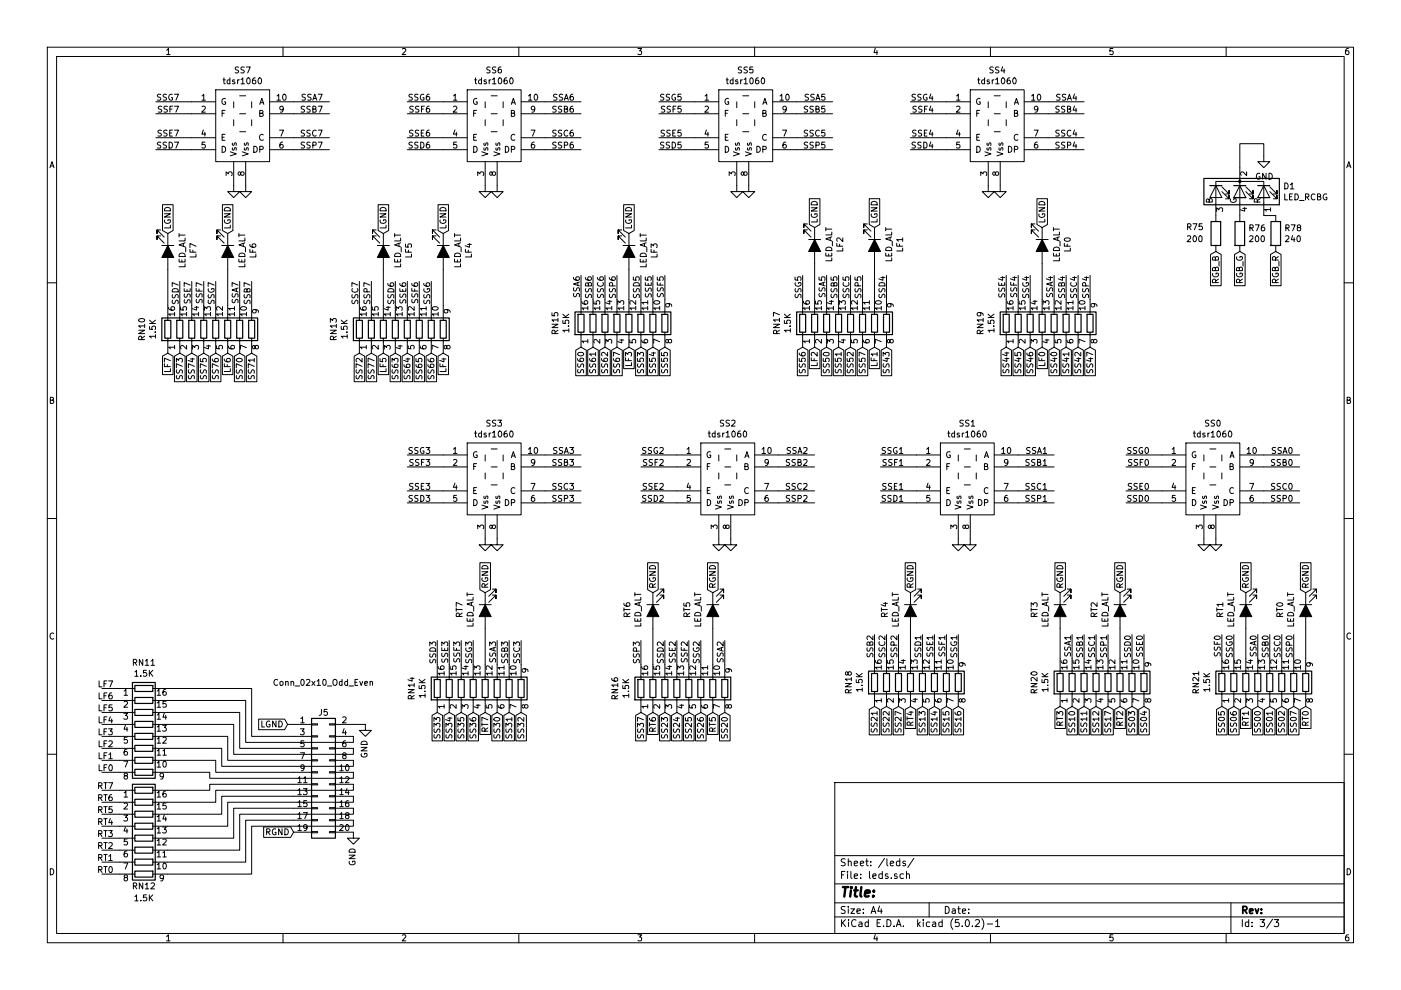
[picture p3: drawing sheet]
EESchema Schematic File Version 4
LIBS:board1-cache
EELAYER 29 0
EELAYER END
$Descr A4 11693 8268
encoding utf-8
Sheet 3 3
Title ""
Date ""
Rev ""
Comp ""
Comment1 ""
Comment2 ""
Comment3 ""
Comment4 ""
$EndDescr
$Comp
L board1-rescue:tdsr1060-Rick_Schematics SS7
U 1 1
P 2050 1100
AR Path="/5CEA1DFC" Ref="SS7"  Part="1" 
AR Path="/5CE8935D/5CEA1DFC" Ref="SS7"  Part="1" 
F 0 "SS7" H 2025 1615 50  0000 C CNN
F 1 "tdsr1060" H 2025 1524 50  0000 C CNN
F 2 "Package_DIP:DIP-10_W7.62mm" H 2250 1500 50  0001 C CNN
F 3 "" H 2250 1500 50  0001 C CNN
	1    2050 1100
	1    0    0    -1  
$EndComp
$Comp
L power:GND #PWR0206
U 1 1
P 1950 1550
F 0 "#PWR0206" H 1950 1300 50  0001 C CNN
F 1 "GND" H 1955 1377 50  0001 C CNN
F 2 "" H 1950 1550 50  0001 C CNN
F 3 "" H 1950 1550 50  0001 C CNN
	1    1950 1550
	1    0    0    -1  
$EndComp
$Comp
L power:GND #PWR0207
U 1 1
P 2050 1550
F 0 "#PWR0207" H 2050 1300 50  0001 C CNN
F 1 "GND" H 2055 1377 50  0001 C CNN
F 2 "" H 2050 1550 50  0001 C CNN
F 3 "" H 2050 1550 50  0001 C CNN
	1    2050 1550
	1    0    0    -1  
$EndComp
$Comp
L board1-rescue:tdsr1060-Rick_Schematics SS6
U 1 1
P 4150 1100
AR Path="/5CEC25DA" Ref="SS6"  Part="1" 
AR Path="/5CE8935D/5CEC25DA" Ref="SS6"  Part="1" 
F 0 "SS6" H 4125 1615 50  0000 C CNN
F 1 "tdsr1060" H 4125 1524 50  0000 C CNN
F 2 "Package_DIP:DIP-10_W7.62mm" H 4350 1500 50  0001 C CNN
F 3 "" H 4350 1500 50  0001 C CNN
	1    4150 1100
	1    0    0    -1  
$EndComp
$Comp
L power:GND #PWR0208
U 1 1
P 4050 1550
F 0 "#PWR0208" H 4050 1300 50  0001 C CNN
F 1 "GND" H 4055 1377 50  0001 C CNN
F 2 "" H 4050 1550 50  0001 C CNN
F 3 "" H 4050 1550 50  0001 C CNN
	1    4050 1550
	1    0    0    -1  
$EndComp
$Comp
L power:GND #PWR0209
U 1 1
P 4150 1550
F 0 "#PWR0209" H 4150 1300 50  0001 C CNN
F 1 "GND" H 4155 1377 50  0001 C CNN
F 2 "" H 4150 1550 50  0001 C CNN
F 3 "" H 4150 1550 50  0001 C CNN
	1    4150 1550
	1    0    0    -1  
$EndComp
$Comp
L board1-rescue:tdsr1060-Rick_Schematics SS5
U 1 1
P 6250 1100
AR Path="/5CEC6552" Ref="SS5"  Part="1" 
AR Path="/5CE8935D/5CEC6552" Ref="SS5"  Part="1" 
F 0 "SS5" H 6225 1615 50  0000 C CNN
F 1 "tdsr1060" H 6225 1524 50  0000 C CNN
F 2 "Package_DIP:DIP-10_W7.62mm" H 6450 1500 50  0001 C CNN
F 3 "" H 6450 1500 50  0001 C CNN
	1    6250 1100
	1    0    0    -1  
$EndComp
$Comp
L board1-rescue:tdsr1060-Rick_Schematics SS3
U 1 1
P 4150 4050
AR Path="/5CECDD94" Ref="SS3"  Part="1" 
AR Path="/5CE8935D/5CECDD94" Ref="SS3"  Part="1" 
F 0 "SS3" H 4125 4565 50  0000 C CNN
F 1 "tdsr1060" H 4125 4474 50  0000 C CNN
F 2 "Package_DIP:DIP-10_W7.62mm" H 4350 4450 50  0001 C CNN
F 3 "" H 4350 4450 50  0001 C CNN
	1    4150 4050
	1    0    0    -1  
$EndComp
$Comp
L board1-rescue:tdsr1060-Rick_Schematics SS1
U 1 1
P 8100 4050
AR Path="/5CED7B39" Ref="SS1"  Part="1" 
AR Path="/5CE8935D/5CED7B39" Ref="SS1"  Part="1" 
F 0 "SS1" H 8075 4565 50  0000 C CNN
F 1 "tdsr1060" H 8075 4474 50  0000 C CNN
F 2 "Package_DIP:DIP-10_W7.62mm" H 8300 4450 50  0001 C CNN
F 3 "" H 8300 4450 50  0001 C CNN
	1    8100 4050
	1    0    0    -1  
$EndComp
$Comp
L board1-rescue:tdsr1060-Rick_Schematics SS0
U 1 1
P 10150 4050
AR Path="/5CEDFD3F" Ref="SS0"  Part="1" 
AR Path="/5CE8935D/5CEDFD3F" Ref="SS0"  Part="1" 
F 0 "SS0" H 10125 4565 50  0000 C CNN
F 1 "tdsr1060" H 10125 4474 50  0000 C CNN
F 2 "Package_DIP:DIP-10_W7.62mm" H 10350 4450 50  0001 C CNN
F 3 "" H 10350 4450 50  0001 C CNN
	1    10150 4050
	1    0    0    -1  
$EndComp
$Comp
L Device:LED_RCBG D1
U 1 1
P 10350 1600
F 0 "D1" V 10304 1960 50  0000 L CNN
F 1 "LED_RCBG" V 10395 1960 50  0000 L CNN
F 2 "LED_THT:LED_D5.0mm-4_RGB" H 10350 1550 50  0001 C CNN
F 3 "~" H 10350 1550 50  0001 C CNN
	1    10350 1600
	0    1    1    0   
$EndComp
$Comp
L Device:LED_ALT LF7
U 1 1
P 1400 2100
F 0 "LF7" H 1393 2316 50  0000 C CNN
F 1 "LED_ALT" H 1393 2225 50  0000 C CNN
F 2 "LED_THT:LED_D3.0mm" H 1400 2100 50  0001 C CNN
F 3 "~" H 1400 2100 50  0001 C CNN
	1    1400 2100
	0    1    1    0   
$EndComp
$Comp
L power:GND #PWR0222
U 1 1
P 10550 1300
F 0 "#PWR0222" H 10550 1050 50  0001 C CNN
F 1 "GND" H 10555 1127 50  0000 C CNN
F 2 "" H 10550 1300 50  0001 C CNN
F 3 "" H 10550 1300 50  0001 C CNN
	1    10550 1300
	1    0    0    -1  
$EndComp
Wire Wire Line
	10550 1300 10550 1200
Wire Wire Line
	10550 1200 10350 1200
Wire Wire Line
	10350 1200 10350 1400
$Comp
L Device:R R78
U 1 1
P 10650 1950
F 0 "R78" H 10720 1996 50  0000 L CNN
F 1 "240" H 10720 1905 50  0000 L CNN
F 2 "Resistor_SMD:R_0805_2012Metric" V 10580 1950 50  0001 C CNN
F 3 "~" H 10650 1950 50  0001 C CNN
	1    10650 1950
	1    0    0    -1  
$EndComp
$Comp
L Device:R R76
U 1 1
P 10350 1950
F 0 "R76" H 10420 1996 50  0000 L CNN
F 1 "200" H 10420 1905 50  0000 L CNN
F 2 "Resistor_SMD:R_0805_2012Metric" V 10280 1950 50  0001 C CNN
F 3 "~" H 10350 1950 50  0001 C CNN
	1    10350 1950
	1    0    0    -1  
$EndComp
$Comp
L Device:R R75
U 1 1
P 10150 1950
F 0 "R75" H 10400 1900 50  0000 R CNN
F 1 "200" H 10400 2000 50  0000 R CNN
F 2 "Resistor_SMD:R_0805_2012Metric" V 10080 1950 50  0001 C CNN
F 3 "~" H 10150 1950 50  0001 C CNN
	1    10150 1950
	-1   0    0    1   
$EndComp
$Comp
L Device:LED_ALT RT7
U 1 1
P 4050 5100
F 0 "RT7" H 4043 5316 50  0000 C CNN
F 1 "LED_ALT" H 4043 5225 50  0000 C CNN
F 2 "LED_THT:LED_D3.0mm" H 4050 5100 50  0001 C CNN
F 3 "~" H 4050 5100 50  0001 C CNN
	1    4050 5100
	0    -1   1    0   
$EndComp
Text GLabel 10150 2100 3    50   Input ~ 0
RGB_B
Text GLabel 10350 2100 3    50   Input ~ 0
RGB_G
Text GLabel 10650 2100 3    50   Input ~ 0
RGB_R
$Comp
L Device:LED_ALT LF5
U 1 1
P 3200 2100
F 0 "LF5" H 3193 2316 50  0000 C CNN
F 1 "LED_ALT" H 3193 2225 50  0000 C CNN
F 2 "LED_THT:LED_D3.0mm" H 3200 2100 50  0001 C CNN
F 3 "~" H 3200 2100 50  0001 C CNN
	1    3200 2100
	0    1    1    0   
$EndComp
$Comp
L Device:LED_ALT LF4
U 1 1
P 3700 2100
F 0 "LF4" H 3693 2316 50  0000 C CNN
F 1 "LED_ALT" H 3693 2225 50  0000 C CNN
F 2 "LED_THT:LED_D3.0mm" H 3700 2100 50  0001 C CNN
F 3 "~" H 3700 2100 50  0001 C CNN
	1    3700 2100
	0    1    1    0   
$EndComp
$Comp
L Device:LED_ALT LF3
U 1 1
P 5250 2100
F 0 "LF3" H 5243 2316 50  0000 C CNN
F 1 "LED_ALT" H 5243 2225 50  0000 C CNN
F 2 "LED_THT:LED_D3.0mm" H 5250 2100 50  0001 C CNN
F 3 "~" H 5250 2100 50  0001 C CNN
	1    5250 2100
	0    1    1    0   
$EndComp
$Comp
L Device:LED_ALT LF2
U 1 1
P 6800 2050
F 0 "LF2" H 6793 2266 50  0000 C CNN
F 1 "LED_ALT" H 6793 2175 50  0000 C CNN
F 2 "LED_THT:LED_D3.0mm" H 6800 2050 50  0001 C CNN
F 3 "~" H 6800 2050 50  0001 C CNN
	1    6800 2050
	0    1    1    0   
$EndComp
$Comp
L Device:LED_ALT LF1
U 1 1
P 7300 2050
F 0 "LF1" H 7293 2266 50  0000 C CNN
F 1 "LED_ALT" H 7293 2175 50  0000 C CNN
F 2 "LED_THT:LED_D3.0mm" H 7300 2050 50  0001 C CNN
F 3 "~" H 7300 2050 50  0001 C CNN
	1    7300 2050
	0    1    1    0   
$EndComp
$Comp
L Device:LED_ALT LF0
U 1 1
P 8700 2050
F 0 "LF0" H 8693 2266 50  0000 C CNN
F 1 "LED_ALT" H 8693 2175 50  0000 C CNN
F 2 "LED_THT:LED_D3.0mm" H 8700 2050 50  0001 C CNN
F 3 "~" H 8700 2050 50  0001 C CNN
	1    8700 2050
	0    1    1    0   
$EndComp
$Comp
L Device:LED_ALT RT6
U 1 1
P 5450 5100
F 0 "RT6" H 5443 5316 50  0000 C CNN
F 1 "LED_ALT" H 5443 5225 50  0000 C CNN
F 2 "LED_THT:LED_D3.0mm" H 5450 5100 50  0001 C CNN
F 3 "~" H 5450 5100 50  0001 C CNN
	1    5450 5100
	0    -1   1    0   
$EndComp
$Comp
L Device:LED_ALT RT5
U 1 1
P 5950 5100
F 0 "RT5" H 5943 5316 50  0000 C CNN
F 1 "LED_ALT" H 5943 5225 50  0000 C CNN
F 2 "LED_THT:LED_D3.0mm" H 5950 5100 50  0001 C CNN
F 3 "~" H 5950 5100 50  0001 C CNN
	1    5950 5100
	0    -1   1    0   
$EndComp
$Comp
L Device:LED_ALT RT3
U 1 1
P 8850 5100
F 0 "RT3" H 8843 5316 50  0000 C CNN
F 1 "LED_ALT" H 8843 5225 50  0000 C CNN
F 2 "LED_THT:LED_D3.0mm" H 8850 5100 50  0001 C CNN
F 3 "~" H 8850 5100 50  0001 C CNN
	1    8850 5100
	0    -1   1    0   
$EndComp
$Comp
L Device:LED_ALT RT2
U 1 1
P 9350 5100
F 0 "RT2" H 9343 5316 50  0000 C CNN
F 1 "LED_ALT" H 9343 5225 50  0000 C CNN
F 2 "LED_THT:LED_D3.0mm" H 9350 5100 50  0001 C CNN
F 3 "~" H 9350 5100 50  0001 C CNN
	1    9350 5100
	0    -1   1    0   
$EndComp
$Comp
L Device:LED_ALT RT1
U 1 1
P 10400 5100
F 0 "RT1" H 10393 5316 50  0000 C CNN
F 1 "LED_ALT" H 10393 5225 50  0000 C CNN
F 2 "LED_THT:LED_D3.0mm" H 10400 5100 50  0001 C CNN
F 3 "~" H 10400 5100 50  0001 C CNN
	1    10400 5100
	0    -1   1    0   
$EndComp
$Comp
L Device:LED_ALT RT0
U 1 1
P 10900 5100
F 0 "RT0" H 10893 5316 50  0000 C CNN
F 1 "LED_ALT" H 10893 5225 50  0000 C CNN
F 2 "LED_THT:LED_D3.0mm" H 10900 5100 50  0001 C CNN
F 3 "~" H 10900 5100 50  0001 C CNN
	1    10900 5100
	0    -1   1    0   
$EndComp
$Comp
L Connector_Generic:Conn_02x10_Odd_Even J5
U 1 1
P 2650 6450
F 0 "J5" H 2700 6950 50  0000 C CNN
F 1 "Conn_02x10_Odd_Even" H 2700 7200 50  0000 C CNN
F 2 "Connector_Samtec_HLE_SMD:Samtec_HLE-110-02-xxx-DV_2x10_P2.54mm_Horizontal" H 2650 6450 50  0001 C CNN
F 3 "~" H 2650 6450 50  0001 C CNN
	1    2650 6450
	1    0    0    -1  
$EndComp
$Comp
L power:GND #PWR0223
U 1 1
P 3050 6050
F 0 "#PWR0223" H 3050 5800 50  0001 C CNN
F 1 "GND" V 3055 5922 50  0000 R CNN
F 2 "" H 3050 6050 50  0001 C CNN
F 3 "" H 3050 6050 50  0001 C CNN
	1    3050 6050
	-1   0    0    -1  
$EndComp
$Comp
L power:GND #PWR0224
U 1 1
P 2950 6950
F 0 "#PWR0224" H 2950 6700 50  0001 C CNN
F 1 "GND" V 2955 6822 50  0000 R CNN
F 2 "" H 2950 6950 50  0001 C CNN
F 3 "" H 2950 6950 50  0001 C CNN
	1    2950 6950
	-1   0    0    -1  
$EndComp
Text GLabel 2400 6050 0    50   Input ~ 0
LGND
Text GLabel 2450 6950 0    50   Input ~ 0
RGND
Wire Wire Line
	1000 5750 850  5750
Wire Wire Line
	1000 5950 850  5950
Text Label 950  5750 2    50   ~ 0
LF7
Text Label 950  5850 2    50   ~ 0
LF6
Text Label 950  5950 2    50   ~ 0
LF5
Text Label 950  6050 2    50   ~ 0
LF4
Wire Wire Line
	10550 1800 10650 1800
Wire Wire Line
	2450 6050 2400 6050
$Comp
L power:GND #PWR058
U 1 1
P 6150 1550
F 0 "#PWR058" H 6150 1300 50  0001 C CNN
F 1 "GND" H 6155 1377 50  0001 C CNN
F 2 "" H 6150 1550 50  0001 C CNN
F 3 "" H 6150 1550 50  0001 C CNN
	1    6150 1550
	1    0    0    -1  
$EndComp
$Comp
L power:GND #PWR059
U 1 1
P 6250 1550
F 0 "#PWR059" H 6250 1300 50  0001 C CNN
F 1 "GND" H 6255 1377 50  0001 C CNN
F 2 "" H 6250 1550 50  0001 C CNN
F 3 "" H 6250 1550 50  0001 C CNN
	1    6250 1550
	1    0    0    -1  
$EndComp
$Comp
L power:GND #PWR063
U 1 1
P 8350 1550
F 0 "#PWR063" H 8350 1300 50  0001 C CNN
F 1 "GND" H 8355 1377 50  0001 C CNN
F 2 "" H 8350 1550 50  0001 C CNN
F 3 "" H 8350 1550 50  0001 C CNN
	1    8350 1550
	1    0    0    -1  
$EndComp
$Comp
L power:GND #PWR062
U 1 1
P 8250 1550
F 0 "#PWR062" H 8250 1300 50  0001 C CNN
F 1 "GND" H 8255 1377 50  0001 C CNN
F 2 "" H 8250 1550 50  0001 C CNN
F 3 "" H 8250 1550 50  0001 C CNN
	1    8250 1550
	1    0    0    -1  
$EndComp
$Comp
L board1-rescue:tdsr1060-Rick_Schematics SS4
U 1 1
P 8350 1100
AR Path="/5CEC8972" Ref="SS4"  Part="1" 
AR Path="/5CE8935D/5CEC8972" Ref="SS4"  Part="1" 
F 0 "SS4" H 8325 1615 50  0000 C CNN
F 1 "tdsr1060" H 8325 1524 50  0000 C CNN
F 2 "Package_DIP:DIP-10_W7.62mm" H 8550 1500 50  0001 C CNN
F 3 "" H 8550 1500 50  0001 C CNN
	1    8350 1100
	1    0    0    -1  
$EndComp
$Comp
L power:GND #PWR065
U 1 1
P 10150 4500
F 0 "#PWR065" H 10150 4250 50  0001 C CNN
F 1 "GND" H 10155 4327 50  0001 C CNN
F 2 "" H 10150 4500 50  0001 C CNN
F 3 "" H 10150 4500 50  0001 C CNN
	1    10150 4500
	1    0    0    -1  
$EndComp
$Comp
L power:GND #PWR064
U 1 1
P 10050 4500
F 0 "#PWR064" H 10050 4250 50  0001 C CNN
F 1 "GND" H 10055 4327 50  0001 C CNN
F 2 "" H 10050 4500 50  0001 C CNN
F 3 "" H 10050 4500 50  0001 C CNN
	1    10050 4500
	1    0    0    -1  
$EndComp
$Comp
L power:GND #PWR061
U 1 1
P 8100 4500
F 0 "#PWR061" H 8100 4250 50  0001 C CNN
F 1 "GND" H 8105 4327 50  0001 C CNN
F 2 "" H 8100 4500 50  0001 C CNN
F 3 "" H 8100 4500 50  0001 C CNN
	1    8100 4500
	1    0    0    -1  
$EndComp
$Comp
L power:GND #PWR060
U 1 1
P 8000 4500
F 0 "#PWR060" H 8000 4250 50  0001 C CNN
F 1 "GND" H 8005 4327 50  0001 C CNN
F 2 "" H 8000 4500 50  0001 C CNN
F 3 "" H 8000 4500 50  0001 C CNN
	1    8000 4500
	1    0    0    -1  
$EndComp
$Comp
L power:GND #PWR057
U 1 1
P 6100 4500
F 0 "#PWR057" H 6100 4250 50  0001 C CNN
F 1 "GND" H 6105 4327 50  0001 C CNN
F 2 "" H 6100 4500 50  0001 C CNN
F 3 "" H 6100 4500 50  0001 C CNN
	1    6100 4500
	1    0    0    -1  
$EndComp
$Comp
L power:GND #PWR056
U 1 1
P 6000 4500
F 0 "#PWR056" H 6000 4250 50  0001 C CNN
F 1 "GND" H 6005 4327 50  0001 C CNN
F 2 "" H 6000 4500 50  0001 C CNN
F 3 "" H 6000 4500 50  0001 C CNN
	1    6000 4500
	1    0    0    -1  
$EndComp
$Comp
L power:GND #PWR055
U 1 1
P 4150 4500
F 0 "#PWR055" H 4150 4250 50  0001 C CNN
F 1 "GND" H 4155 4327 50  0001 C CNN
F 2 "" H 4150 4500 50  0001 C CNN
F 3 "" H 4150 4500 50  0001 C CNN
	1    4150 4500
	1    0    0    -1  
$EndComp
$Comp
L power:GND #PWR054
U 1 1
P 4050 4500
F 0 "#PWR054" H 4050 4250 50  0001 C CNN
F 1 "GND" H 4055 4327 50  0001 C CNN
F 2 "" H 4050 4500 50  0001 C CNN
F 3 "" H 4050 4500 50  0001 C CNN
	1    4050 4500
	1    0    0    -1  
$EndComp
$Comp
L Device:LED_ALT LF6
U 1 1
P 1900 2100
F 0 "LF6" H 1893 2316 50  0000 C CNN
F 1 "LED_ALT" H 1893 2225 50  0000 C CNN
F 2 "LED_THT:LED_D3.0mm" H 1900 2100 50  0001 C CNN
F 3 "~" H 1900 2100 50  0001 C CNN
	1    1900 2100
	0    1    1    0   
$EndComp
Text GLabel 1900 2950 3    50   Input ~ 0
LF6
Text GLabel 1500 2950 3    50   Input ~ 0
SS73
Text GLabel 1400 2950 3    50   Input ~ 0
LF7
Wire Wire Line
	2100 2550 2100 2350
$Comp
L Device:R_Pack08 RN10
U 1 1
P 1800 2750
F 0 "RN10" V 1183 2750 50  0000 C CNN
F 1 "1.5K" V 1274 2750 50  0000 C CNN
F 2 "Package_SO:SOIC-16_3.9x9.9mm_P1.27mm" V 2275 2750 50  0001 C CNN
F 3 "~" H 1800 2750 50  0001 C CNN
	1    1800 2750
	1    0    0    -1  
$EndComp
Text GLabel 3700 2950 3    50   Input ~ 0
LF4
Text GLabel 3300 2950 3    50   Input ~ 0
SS63
Text GLabel 3200 2950 3    50   Input ~ 0
LF5
Wire Wire Line
	3600 2550 3600 2350
Wire Wire Line
	3500 2550 3500 2350
Wire Wire Line
	3400 2550 3400 2350
Wire Wire Line
	3300 2550 3300 2350
$Comp
L Device:R_Pack08 RN13
U 1 1
P 3400 2750
F 0 "RN13" V 2783 2750 50  0000 C CNN
F 1 "1.5K" V 2874 2750 50  0000 C CNN
F 2 "Package_SO:SOIC-16_3.9x9.9mm_P1.27mm" V 3875 2750 50  0001 C CNN
F 3 "~" H 3400 2750 50  0001 C CNN
	1    3400 2750
	1    0    0    -1  
$EndComp
Text GLabel 5350 2900 3    50   Input ~ 0
SS53
Text GLabel 5250 2900 3    50   Input ~ 0
LF3
Wire Wire Line
	5550 2500 5550 2300
Wire Wire Line
	5450 2500 5450 2300
Wire Wire Line
	5350 2500 5350 2300
Wire Wire Line
	5150 2500 5150 2300
Wire Wire Line
	5050 2500 5050 2300
Wire Wire Line
	4950 2500 4950 2300
Wire Wire Line
	4850 2300 4850 2500
$Comp
L Device:R_Pack08 RN15
U 1 1
P 5250 2700
F 0 "RN15" V 4633 2700 50  0000 C CNN
F 1 "1.5K" V 4724 2700 50  0000 C CNN
F 2 "Package_SO:SOIC-16_3.9x9.9mm_P1.27mm" V 5725 2700 50  0001 C CNN
F 3 "~" H 5250 2700 50  0001 C CNN
	1    5250 2700
	1    0    0    -1  
$EndComp
Text GLabel 7400 2900 3    50   Input ~ 0
SS43
Text GLabel 7300 2900 3    50   Input ~ 0
LF1
Text GLabel 6800 2900 3    50   Input ~ 0
LF2
Wire Wire Line
	7400 2500 7400 2300
Wire Wire Line
	7200 2500 7200 2300
Wire Wire Line
	7100 2500 7100 2300
Wire Wire Line
	7000 2500 7000 2300
Wire Wire Line
	6900 2500 6900 2300
Wire Wire Line
	6700 2300 6700 2500
$Comp
L Device:R_Pack08 RN17
U 1 1
P 7100 2700
F 0 "RN17" V 6483 2700 50  0000 C CNN
F 1 "1.5K" V 6574 2700 50  0000 C CNN
F 2 "Package_SO:SOIC-16_3.9x9.9mm_P1.27mm" V 7575 2700 50  0001 C CNN
F 3 "~" H 7100 2700 50  0001 C CNN
	1    7100 2700
	1    0    0    -1  
$EndComp
Text GLabel 8700 2900 3    50   Input ~ 0
LF0
Wire Wire Line
	9100 2500 9100 2300
Wire Wire Line
	9000 2500 9000 2300
Wire Wire Line
	8900 2500 8900 2300
Wire Wire Line
	8800 2500 8800 2300
Wire Wire Line
	8600 2500 8600 2300
Wire Wire Line
	8500 2500 8500 2300
Wire Wire Line
	8400 2300 8400 2500
$Comp
L Device:R_Pack08 RN19
U 1 1
P 8800 2700
F 0 "RN19" V 8183 2700 50  0000 C CNN
F 1 "1.5K" V 8274 2700 50  0000 C CNN
F 2 "Package_SO:SOIC-16_3.9x9.9mm_P1.27mm" V 9275 2700 50  0001 C CNN
F 3 "~" H 8800 2700 50  0001 C CNN
	1    8800 2700
	1    0    0    -1  
$EndComp
$Comp
L Device:LED_ALT RT4
U 1 1
P 7600 5100
F 0 "RT4" H 7593 5316 50  0000 C CNN
F 1 "LED_ALT" H 7593 5225 50  0000 C CNN
F 2 "LED_THT:LED_D3.0mm" H 7600 5100 50  0001 C CNN
F 3 "~" H 7600 5100 50  0001 C CNN
	1    7600 5100
	0    -1   1    0   
$EndComp
$Comp
L board1-rescue:tdsr1060-Rick_Schematics SS2
U 1 1
P 6100 4050
AR Path="/5CED1EC5" Ref="SS2"  Part="1" 
AR Path="/5CE8935D/5CED1EC5" Ref="SS2"  Part="1" 
F 0 "SS2" H 6075 4565 50  0000 C CNN
F 1 "tdsr1060" H 6075 4474 50  0000 C CNN
F 2 "Package_DIP:DIP-10_W7.62mm" H 6300 4450 50  0001 C CNN
F 3 "" H 6300 4450 50  0001 C CNN
	1    6100 4050
	1    0    0    -1  
$EndComp
Text GLabel 1400 1950 1    50   Input ~ 0
LGND
Text GLabel 1900 1950 1    50   Input ~ 0
LGND
Text GLabel 3200 1950 1    50   Input ~ 0
LGND
Text GLabel 3700 1950 1    50   Input ~ 0
LGND
Text GLabel 5250 1950 1    50   Input ~ 0
LGND
Text GLabel 6800 1900 1    50   Input ~ 0
LGND
Text GLabel 7300 1900 1    50   Input ~ 0
LGND
Text GLabel 8700 1900 1    50   Input ~ 0
LGND
Wire Wire Line
	2000 2550 2000 2350
Wire Wire Line
	3000 2350 3000 2550
Wire Wire Line
	3100 2550 3100 2350
Wire Wire Line
	1800 2550 1800 2350
Wire Wire Line
	1700 2550 1700 2350
Wire Wire Line
	1600 2550 1600 2350
Wire Wire Line
	1500 2550 1500 2350
Wire Wire Line
	1600 850  1300 850 
Wire Wire Line
	1300 950  1600 950 
Wire Wire Line
	1600 1150 1300 1150
Wire Wire Line
	1600 1250 1300 1250
Wire Wire Line
	2750 850  2450 850 
Wire Wire Line
	2450 950  2750 950 
Wire Wire Line
	2750 1150 2450 1150
Wire Wire Line
	2750 1250 2450 1250
Text Label 1500 850  2    50   ~ 0
SSG7
Text Label 1500 950  2    50   ~ 0
SSF7
Text Label 1500 1150 2    50   ~ 0
SSE7
Text Label 1500 1250 2    50   ~ 0
SSD7
Text Label 2700 1250 2    50   ~ 0
SSP7
Text Label 2700 1150 2    50   ~ 0
SSC7
Text Label 2700 950  2    50   ~ 0
SSB7
Text Label 2700 850  2    50   ~ 0
SSA7
Wire Wire Line
	3700 850  3400 850 
Wire Wire Line
	3400 950  3700 950 
Wire Wire Line
	3700 1150 3400 1150
Wire Wire Line
	3700 1250 3400 1250
Text Label 3600 850  2    50   ~ 0
SSG6
Text Label 3600 950  2    50   ~ 0
SSF6
Text Label 3600 1150 2    50   ~ 0
SSE6
Text Label 3600 1250 2    50   ~ 0
SSD6
Wire Wire Line
	5800 850  5500 850 
Wire Wire Line
	5500 950  5800 950 
Wire Wire Line
	5800 1150 5500 1150
Wire Wire Line
	5800 1250 5500 1250
Text Label 5700 850  2    50   ~ 0
SSG5
Text Label 5700 950  2    50   ~ 0
SSF5
Text Label 5700 1150 2    50   ~ 0
SSE5
Text Label 5700 1250 2    50   ~ 0
SSD5
Wire Wire Line
	7900 850  7600 850 
Wire Wire Line
	7600 950  7900 950 
Wire Wire Line
	7900 1150 7600 1150
Wire Wire Line
	7900 1250 7600 1250
Text Label 7800 850  2    50   ~ 0
SSG4
Text Label 7800 950  2    50   ~ 0
SSF4
Text Label 7800 1150 2    50   ~ 0
SSE4
Text Label 7800 1250 2    50   ~ 0
SSD4
Wire Wire Line
	3700 3800 3400 3800
Wire Wire Line
	3400 3900 3700 3900
Wire Wire Line
	3700 4100 3400 4100
Wire Wire Line
	3700 4200 3400 4200
Text Label 3600 3800 2    50   ~ 0
SSG3
Text Label 3600 3900 2    50   ~ 0
SSF3
Text Label 3600 4100 2    50   ~ 0
SSE3
Text Label 3600 4200 2    50   ~ 0
SSD3
Wire Wire Line
	5650 3800 5350 3800
Wire Wire Line
	5350 3900 5650 3900
Wire Wire Line
	5650 4100 5350 4100
Wire Wire Line
	5650 4200 5350 4200
Text Label 5550 3800 2    50   ~ 0
SSG2
Text Label 5550 3900 2    50   ~ 0
SSF2
Text Label 5550 4100 2    50   ~ 0
SSE2
Text Label 5550 4200 2    50   ~ 0
SSD2
Wire Wire Line
	7650 3800 7350 3800
Wire Wire Line
	7350 3900 7650 3900
Wire Wire Line
	7650 4100 7350 4100
Wire Wire Line
	7650 4200 7350 4200
Text Label 7550 3800 2    50   ~ 0
SSG1
Text Label 7550 3900 2    50   ~ 0
SSF1
Text Label 7550 4100 2    50   ~ 0
SSE1
Text Label 7550 4200 2    50   ~ 0
SSD1
Wire Wire Line
	9700 3800 9400 3800
Wire Wire Line
	9400 3900 9700 3900
Wire Wire Line
	9700 4100 9400 4100
Wire Wire Line
	9700 4200 9400 4200
Text Label 9600 3800 2    50   ~ 0
SSG0
Text Label 9600 3900 2    50   ~ 0
SSF0
Text Label 9600 4100 2    50   ~ 0
SSE0
Text Label 9600 4200 2    50   ~ 0
SSD0
Wire Wire Line
	4850 850  4550 850 
Wire Wire Line
	4550 950  4850 950 
Wire Wire Line
	4850 1150 4550 1150
Wire Wire Line
	4850 1250 4550 1250
Text Label 4800 1250 2    50   ~ 0
SSP6
Text Label 4800 1150 2    50   ~ 0
SSC6
Text Label 4800 950  2    50   ~ 0
SSB6
Text Label 4800 850  2    50   ~ 0
SSA6
Wire Wire Line
	6950 850  6650 850 
Wire Wire Line
	6650 950  6950 950 
Wire Wire Line
	6950 1150 6650 1150
Wire Wire Line
	6950 1250 6650 1250
Text Label 6900 1250 2    50   ~ 0
SSP5
Text Label 6900 1150 2    50   ~ 0
SSC5
Text Label 6900 950  2    50   ~ 0
SSB5
Text Label 6900 850  2    50   ~ 0
SSA5
Wire Wire Line
	9050 850  8750 850 
Wire Wire Line
	8750 950  9050 950 
Wire Wire Line
	9050 1150 8750 1150
Wire Wire Line
	9050 1250 8750 1250
Text Label 9000 1250 2    50   ~ 0
SSP4
Text Label 9000 1150 2    50   ~ 0
SSC4
Text Label 9000 950  2    50   ~ 0
SSB4
Text Label 9000 850  2    50   ~ 0
SSA4
Wire Wire Line
	4850 3800 4550 3800
Wire Wire Line
	4550 3900 4850 3900
Wire Wire Line
	4850 4100 4550 4100
Wire Wire Line
	4850 4200 4550 4200
Text Label 4800 4200 2    50   ~ 0
SSP3
Text Label 4800 4100 2    50   ~ 0
SSC3
Text Label 4800 3900 2    50   ~ 0
SSB3
Text Label 4800 3800 2    50   ~ 0
SSA3
Wire Wire Line
	6800 3800 6500 3800
Wire Wire Line
	6500 3900 6800 3900
Wire Wire Line
	6800 4100 6500 4100
Wire Wire Line
	6800 4200 6500 4200
Text Label 6750 4200 2    50   ~ 0
SSP2
Text Label 6750 4100 2    50   ~ 0
SSC2
Text Label 6750 3900 2    50   ~ 0
SSB2
Text Label 6750 3800 2    50   ~ 0
SSA2
Wire Wire Line
	8800 3800 8500 3800
Wire Wire Line
	8500 3900 8800 3900
Wire Wire Line
	8800 4100 8500 4100
Wire Wire Line
	8800 4200 8500 4200
Text Label 8750 4200 2    50   ~ 0
SSP1
Text Label 8750 4100 2    50   ~ 0
SSC1
Text Label 8750 3900 2    50   ~ 0
SSB1
Text Label 8750 3800 2    50   ~ 0
SSA1
Wire Wire Line
	10850 3800 10550 3800
Wire Wire Line
	10550 3900 10850 3900
Wire Wire Line
	10850 4100 10550 4100
Wire Wire Line
	10850 4200 10550 4200
Text Label 10800 4200 2    50   ~ 0
SSP0
Text Label 10800 4100 2    50   ~ 0
SSC0
Text Label 10800 3900 2    50   ~ 0
SSB0
Text Label 10800 3800 2    50   ~ 0
SSA0
Text GLabel 10900 5900 3    50   Input ~ 0
RT0
Text GLabel 10800 5900 3    50   Input ~ 0
SS07
Text GLabel 10700 5900 3    50   Input ~ 0
SS02
Text GLabel 10600 5900 3    50   Input ~ 0
SS01
Text GLabel 10500 5900 3    50   Input ~ 0
SS00
Text GLabel 10400 5900 3    50   Input ~ 0
RT1
Text GLabel 10300 5900 3    50   Input ~ 0
SS06
Text GLabel 10200 5900 3    50   Input ~ 0
SS05
Wire Wire Line
	10800 5500 10800 5300
Wire Wire Line
	10700 5500 10700 5300
Wire Wire Line
	10600 5500 10600 5300
Wire Wire Line
	10300 5500 10300 5300
Wire Wire Line
	10200 5300 10200 5500
$Comp
L Device:R_Pack08 RN21
U 1 1
P 10600 5700
F 0 "RN21" V 9983 5700 50  0000 C CNN
F 1 "1.5K" V 10074 5700 50  0000 C CNN
F 2 "Package_SO:SOIC-16_3.9x9.9mm_P1.27mm" V 11075 5700 50  0001 C CNN
F 3 "~" H 10600 5700 50  0001 C CNN
	1    10600 5700
	1    0    0    -1  
$EndComp
Wire Wire Line
	10500 5500 10500 5300
Text GLabel 9550 5900 3    50   Input ~ 0
SS04
Text GLabel 9450 5900 3    50   Input ~ 0
SS03
Text GLabel 9350 5900 3    50   Input ~ 0
RT2
Text GLabel 9250 5900 3    50   Input ~ 0
SS17
Text GLabel 9150 5900 3    50   Input ~ 0
SS12
Text GLabel 9050 5900 3    50   Input ~ 0
SS11
Text GLabel 8950 5900 3    50   Input ~ 0
SS10
Text GLabel 8850 5900 3    50   Input ~ 0
RT3
Wire Wire Line
	9450 5500 9450 5300
Wire Wire Line
	9250 5500 9250 5300
Wire Wire Line
	9050 5500 9050 5300
Wire Wire Line
	8950 5500 8950 5300
$Comp
L Device:R_Pack08 RN20
U 1 1
P 9250 5700
F 0 "RN20" V 8633 5700 50  0000 C CNN
F 1 "1.5K" V 8724 5700 50  0000 C CNN
F 2 "Package_SO:SOIC-16_3.9x9.9mm_P1.27mm" V 9725 5700 50  0001 C CNN
F 3 "~" H 9250 5700 50  0001 C CNN
	1    9250 5700
	1    0    0    -1  
$EndComp
Wire Wire Line
	9150 5500 9150 5300
Wire Wire Line
	9550 5500 9550 5300
Text GLabel 8000 5900 3    50   Input ~ 0
SS16
Text GLabel 7900 5900 3    50   Input ~ 0
SS15
Text GLabel 7800 5900 3    50   Input ~ 0
SS14
Text GLabel 7700 5900 3    50   Input ~ 0
SS13
Text GLabel 7600 5900 3    50   Input ~ 0
RT4
Text GLabel 7500 5900 3    50   Input ~ 0
SS27
Text GLabel 7400 5900 3    50   Input ~ 0
SS22
Text GLabel 7300 5900 3    50   Input ~ 0
SS21
Wire Wire Line
	7900 5500 7900 5300
Wire Wire Line
	7800 5500 7800 5300
Wire Wire Line
	7700 5500 7700 5300
Wire Wire Line
	7500 5500 7500 5300
Wire Wire Line
	7400 5500 7400 5300
Wire Wire Line
	7300 5300 7300 5500
$Comp
L Device:R_Pack08 RN18
U 1 1
P 7700 5700
F 0 "RN18" V 7083 5700 50  0000 C CNN
F 1 "1.5K" V 7174 5700 50  0000 C CNN
F 2 "Package_SO:SOIC-16_3.9x9.9mm_P1.27mm" V 8175 5700 50  0001 C CNN
F 3 "~" H 7700 5700 50  0001 C CNN
	1    7700 5700
	1    0    0    -1  
$EndComp
Wire Wire Line
	8000 5500 8000 5300
Text GLabel 6050 5950 3    50   Input ~ 0
SS20
Text GLabel 5950 5950 3    50   Input ~ 0
RT5
Text GLabel 5850 5950 3    50   Input ~ 0
SS26
Text GLabel 5750 5950 3    50   Input ~ 0
SS25
Text GLabel 5650 5950 3    50   Input ~ 0
SS24
Text GLabel 5550 5950 3    50   Input ~ 0
SS23
Text GLabel 5450 5950 3    50   Input ~ 0
RT6
Text GLabel 5350 5950 3    50   Input ~ 0
SS37
Wire Wire Line
	5850 5550 5850 5350
Wire Wire Line
	5750 5550 5750 5350
Wire Wire Line
	5550 5550 5550 5350
Wire Wire Line
	5350 5350 5350 5550
$Comp
L Device:R_Pack08 RN16
U 1 1
P 5750 5750
F 0 "RN16" V 5133 5750 50  0000 C CNN
F 1 "1.5K" V 5224 5750 50  0000 C CNN
F 2 "Package_SO:SOIC-16_3.9x9.9mm_P1.27mm" V 6225 5750 50  0001 C CNN
F 3 "~" H 5750 5750 50  0001 C CNN
	1    5750 5750
	1    0    0    -1  
$EndComp
Wire Wire Line
	5650 5550 5650 5350
Wire Wire Line
	6050 5550 6050 5350
Text GLabel 4350 5950 3    50   Input ~ 0
SS32
Text GLabel 4250 5950 3    50   Input ~ 0
SS31
Text GLabel 4150 5950 3    50   Input ~ 0
SS30
Text GLabel 3950 5950 3    50   Input ~ 0
SS36
Text GLabel 3850 5950 3    50   Input ~ 0
SS35
Text GLabel 3750 5950 3    50   Input ~ 0
SS34
Text GLabel 3650 5950 3    50   Input ~ 0
SS33
Wire Wire Line
	4250 5550 4250 5350
Wire Wire Line
	4150 5550 4150 5350
Wire Wire Line
	3850 5550 3850 5350
Wire Wire Line
	3750 5550 3750 5350
Wire Wire Line
	3650 5350 3650 5550
$Comp
L Device:R_Pack08 RN14
U 1 1
P 4050 5750
F 0 "RN14" V 3433 5750 50  0000 C CNN
F 1 "1.5K" V 3524 5750 50  0000 C CNN
F 2 "Package_SO:SOIC-16_3.9x9.9mm_P1.27mm" V 4525 5750 50  0001 C CNN
F 3 "~" H 4050 5750 50  0001 C CNN
	1    4050 5750
	1    0    0    -1  
$EndComp
Wire Wire Line
	3950 5550 3950 5350
Wire Wire Line
	4350 5550 4350 5350
Text Label 1500 2350 3    50   ~ 0
SSD7
Text Label 1600 2350 3    50   ~ 0
SSE7
Text Label 1700 2350 3    50   ~ 0
SSF7
Text Label 1800 2350 3    50   ~ 0
SSG7
Text Label 2000 2350 3    50   ~ 0
SSA7
Text Label 2100 2350 3    50   ~ 0
SSB7
Text Label 3000 2350 3    50   ~ 0
SSC7
Text Label 3100 2350 3    50   ~ 0
SSP7
Text Label 3300 2350 3    50   ~ 0
SSD6
Text Label 3400 2350 3    50   ~ 0
SSE6
Text Label 3500 2350 3    50   ~ 0
SSF6
Text Label 3600 2350 3    50   ~ 0
SSG6
Text Label 4850 2300 3    50   ~ 0
SSA6
Text Label 4950 2300 3    50   ~ 0
SSB6
Text Label 5050 2300 3    50   ~ 0
SSC6
Text Label 5150 2300 3    50   ~ 0
SSP6
Text Label 5350 2300 3    50   ~ 0
SSD5
Text Label 5450 2300 3    50   ~ 0
SSE5
Text Label 5550 2300 3    50   ~ 0
SSF5
Text Label 6700 2300 3    50   ~ 0
SSG5
Text Label 6900 2300 3    50   ~ 0
SSA5
Text Label 7000 2300 3    50   ~ 0
SSB5
Text Label 7100 2300 3    50   ~ 0
SSC5
Text Label 7200 2300 3    50   ~ 0
SSP5
Text Label 7400 2300 3    50   ~ 0
SSD4
Text Label 8400 2300 3    50   ~ 0
SSE4
Text Label 8500 2300 3    50   ~ 0
SSF4
Text Label 8600 2300 3    50   ~ 0
SSG4
Text Label 8800 2300 3    50   ~ 0
SSA4
Text Label 8900 2300 3    50   ~ 0
SSB4
Text Label 9000 2300 3    50   ~ 0
SSC4
Text Label 9100 2300 3    50   ~ 0
SSP4
Text GLabel 4050 4950 1    50   Input ~ 0
RGND
Text GLabel 5450 4950 1    50   Input ~ 0
RGND
Text GLabel 5950 4950 1    50   Input ~ 0
RGND
Text GLabel 7600 4950 1    50   Input ~ 0
RGND
Text GLabel 8850 4950 1    50   Input ~ 0
RGND
Text GLabel 9350 4950 1    50   Input ~ 0
RGND
Text GLabel 10400 4950 1    50   Input ~ 0
RGND
Text GLabel 10900 4950 1    50   Input ~ 0
RGND
Text Label 3650 5350 3    50   ~ 0
SSD3
Text Label 3750 5350 3    50   ~ 0
SSE3
Text Label 3850 5350 3    50   ~ 0
SSF3
Text Label 3950 5350 3    50   ~ 0
SSG3
Text Label 4150 5350 3    50   ~ 0
SSA3
Text Label 4250 5350 3    50   ~ 0
SSB3
Text Label 4350 5350 3    50   ~ 0
SSC3
Text Label 5350 5350 3    50   ~ 0
SSP3
Text Label 5550 5350 3    50   ~ 0
SSD2
Text Label 5650 5350 3    50   ~ 0
SSE2
Text Label 5750 5350 3    50   ~ 0
SSF2
Text Label 5850 5350 3    50   ~ 0
SSG2
Text Label 6050 5350 3    50   ~ 0
SSA2
Text Label 7300 5300 3    50   ~ 0
SSB2
Text Label 7400 5300 3    50   ~ 0
SSC2
Text Label 7500 5300 3    50   ~ 0
SSP2
Text Label 7700 5300 3    50   ~ 0
SSD1
Text Label 7800 5300 3    50   ~ 0
SSE1
Text Label 7900 5300 3    50   ~ 0
SSF1
Text Label 8000 5300 3    50   ~ 0
SSG1
Text Label 8950 5300 3    50   ~ 0
SSA1
Text Label 9050 5300 3    50   ~ 0
SSB1
Text Label 9150 5300 3    50   ~ 0
SSC1
Text Label 9250 5300 3    50   ~ 0
SSP1
Text Label 9450 5300 3    50   ~ 0
SSD0
Text Label 9550 5300 3    50   ~ 0
SSE0
Text Label 10200 5300 3    50   ~ 0
SSF0
Text Label 10300 5300 3    50   ~ 0
SSG0
Text Label 10500 5300 3    50   ~ 0
SSA0
Text Label 10600 5300 3    50   ~ 0
SSB0
Text Label 10700 5300 3    50   ~ 0
SSC0
Text Label 10800 5300 3    50   ~ 0
SSP0
Text GLabel 1600 2950 3    50   Input ~ 0
SS74
Text GLabel 1700 2950 3    50   Input ~ 0
SS75
Text GLabel 1800 2950 3    50   Input ~ 0
SS76
Text GLabel 2000 2950 3    50   Input ~ 0
SS70
Text GLabel 2100 2950 3    50   Input ~ 0
SS71
Text GLabel 3000 2950 3    50   Input ~ 0
SS72
Text GLabel 3100 2950 3    50   Input ~ 0
SS77
Text GLabel 3400 2950 3    50   Input ~ 0
SS64
Text GLabel 3500 2950 3    50   Input ~ 0
SS65
Text GLabel 3600 2950 3    50   Input ~ 0
SS66
Text GLabel 4850 2900 3    50   Input ~ 0
SS60
Text GLabel 4950 2900 3    50   Input ~ 0
SS61
Text GLabel 5050 2900 3    50   Input ~ 0
SS62
Text GLabel 5150 2900 3    50   Input ~ 0
SS67
Text GLabel 5450 2900 3    50   Input ~ 0
SS54
Text GLabel 5550 2900 3    50   Input ~ 0
SS55
Text GLabel 6700 2900 3    50   Input ~ 0
SS56
Text GLabel 6900 2900 3    50   Input ~ 0
SS50
Text GLabel 7000 2900 3    50   Input ~ 0
SS51
Text GLabel 7100 2900 3    50   Input ~ 0
SS52
Text GLabel 7200 2900 3    50   Input ~ 0
SS57
Text GLabel 8400 2900 3    50   Input ~ 0
SS44
Text GLabel 8500 2900 3    50   Input ~ 0
SS45
Text GLabel 8600 2900 3    50   Input ~ 0
SS46
Text GLabel 8800 2900 3    50   Input ~ 0
SS40
Text GLabel 8900 2900 3    50   Input ~ 0
SS41
Text GLabel 9000 2900 3    50   Input ~ 0
SS42
Text GLabel 9100 2900 3    50   Input ~ 0
SS47
Text GLabel 4050 5950 3    50   Input ~ 0
RT7
$Comp
L Device:R_Pack08 RN11
U 1 1
P 1200 6150
F 0 "RN11" V 583 6150 50  0000 C CNN
F 1 "1.5K" V 674 6150 50  0000 C CNN
F 2 "Package_SO:SOIC-16_3.9x9.9mm_P1.27mm" V 1675 6150 50  0001 C CNN
F 3 "~" H 1200 6150 50  0001 C CNN
	1    1200 6150
	0    1    1    0   
$EndComp
Wire Wire Line
	1000 5850 850  5850
Wire Wire Line
	1000 6050 850  6050
Wire Wire Line
	1000 6150 850  6150
Wire Wire Line
	1000 6350 850  6350
Text Label 950  6150 2    50   ~ 0
LF3
Text Label 950  6250 2    50   ~ 0
LF2
Text Label 950  6350 2    50   ~ 0
LF1
Text Label 950  6450 2    50   ~ 0
LF0
Wire Wire Line
	1000 6250 850  6250
Wire Wire Line
	1000 6450 850  6450
Wire Wire Line
	1000 6600 850  6600
Wire Wire Line
	1000 6800 850  6800
Text Label 950  6600 2    50   ~ 0
RT7
Text Label 950  6700 2    50   ~ 0
RT6
Text Label 950  6800 2    50   ~ 0
RT5
Text Label 950  6900 2    50   ~ 0
RT4
$Comp
L Device:R_Pack08 RN12
U 1 1
P 1200 7000
F 0 "RN12" V 1600 7000 50  0000 C CNN
F 1 "1.5K" V 1700 7000 50  0000 C CNN
F 2 "Package_SO:SOIC-16_3.9x9.9mm_P1.27mm" V 1675 7000 50  0001 C CNN
F 3 "~" H 1200 7000 50  0001 C CNN
	1    1200 7000
	0    1    1    0   
$EndComp
Wire Wire Line
	1000 6700 850  6700
Wire Wire Line
	1000 6900 850  6900
Wire Wire Line
	1000 7000 850  7000
Wire Wire Line
	1000 7200 850  7200
Text Label 950  7000 2    50   ~ 0
RT3
Text Label 950  7100 2    50   ~ 0
RT2
Text Label 950  7200 2    50   ~ 0
RT1
Text Label 950  7300 2    50   ~ 0
RT0
Wire Wire Line
	1000 7100 850  7100
Wire Wire Line
	1000 7300 850  7300
Wire Wire Line
	1400 5750 2100 5750
Wire Wire Line
	2100 5750 2100 6150
Wire Wire Line
	2100 6150 2450 6150
Wire Wire Line
	2950 6150 2950 6200
Wire Wire Line
	2950 6200 2050 6200
Wire Wire Line
	2050 6200 2050 5850
Wire Wire Line
	2050 5850 1400 5850
Wire Wire Line
	2450 6250 2000 6250
Wire Wire Line
	2000 6250 2000 5950
Wire Wire Line
	2000 5950 1400 5950
Wire Wire Line
	2950 6250 2950 6300
Wire Wire Line
	2950 6300 1950 6300
Wire Wire Line
	1950 6300 1950 6050
Wire Wire Line
	1950 6050 1400 6050
Wire Wire Line
	2450 6350 1900 6350
Wire Wire Line
	1900 6350 1900 6150
Wire Wire Line
	1900 6150 1400 6150
Wire Wire Line
	2950 6350 2950 6400
Wire Wire Line
	2950 6400 1850 6400
Wire Wire Line
	1850 6400 1850 6250
Wire Wire Line
	1850 6250 1400 6250
Wire Wire Line
	2450 6450 1800 6450
Wire Wire Line
	1800 6450 1800 6350
Wire Wire Line
	1800 6350 1400 6350
Wire Wire Line
	2950 6450 2950 6500
Wire Wire Line
	2950 6500 1750 6500
Wire Wire Line
	1750 6500 1750 6450
Wire Wire Line
	1750 6450 1400 6450
Wire Wire Line
	2450 6550 1750 6550
Wire Wire Line
	1750 6550 1750 6600
Wire Wire Line
	1750 6600 1400 6600
Wire Wire Line
	2950 6550 2950 6600
Wire Wire Line
	2950 6600 1800 6600
Wire Wire Line
	1800 6600 1800 6700
Wire Wire Line
	1800 6700 1400 6700
Wire Wire Line
	2450 6650 1850 6650
Wire Wire Line
	1850 6650 1850 6800
Wire Wire Line
	1850 6800 1400 6800
Wire Wire Line
	2950 6650 2950 6700
Wire Wire Line
	2950 6700 1900 6700
Wire Wire Line
	1900 6700 1900 6900
Wire Wire Line
	1900 6900 1400 6900
Wire Wire Line
	2450 6750 1950 6750
Wire Wire Line
	1950 6750 1950 7000
Wire Wire Line
	1950 7000 1400 7000
Wire Wire Line
	2950 6750 2950 6800
Wire Wire Line
	2950 6800 2000 6800
Wire Wire Line
	2000 6800 2000 7100
Wire Wire Line
	2000 7100 1400 7100
Wire Wire Line
	2450 6850 2050 6850
Wire Wire Line
	2050 6850 2050 7200
Wire Wire Line
	2050 7200 1400 7200
Wire Wire Line
	2950 6850 2950 6900
Wire Wire Line
	2950 6900 2100 6900
Wire Wire Line
	2100 6900 2100 7300
Wire Wire Line
	2100 7300 1400 7300
Wire Wire Line
	1400 2250 1400 2550
Wire Wire Line
	1900 2250 1900 2550
Wire Wire Line
	3200 2250 3200 2550
Wire Wire Line
	3700 2250 3700 2550
Wire Wire Line
	5250 2250 5250 2500
Wire Wire Line
	6800 2200 6800 2500
Wire Wire Line
	7300 2200 7300 2500
Wire Wire Line
	8700 2200 8700 2500
Wire Wire Line
	4050 5250 4050 5550
Wire Wire Line
	5450 5250 5450 5550
Wire Wire Line
	5950 5250 5950 5550
Wire Wire Line
	7600 5250 7600 5500
Wire Wire Line
	8850 5250 8850 5500
Wire Wire Line
	9350 5250 9350 5500
Wire Wire Line
	10400 5250 10400 5500
Wire Wire Line
	10900 5250 10900 5500
Wire Wire Line
	3050 6050 2950 6050
$EndSCHEMATC
